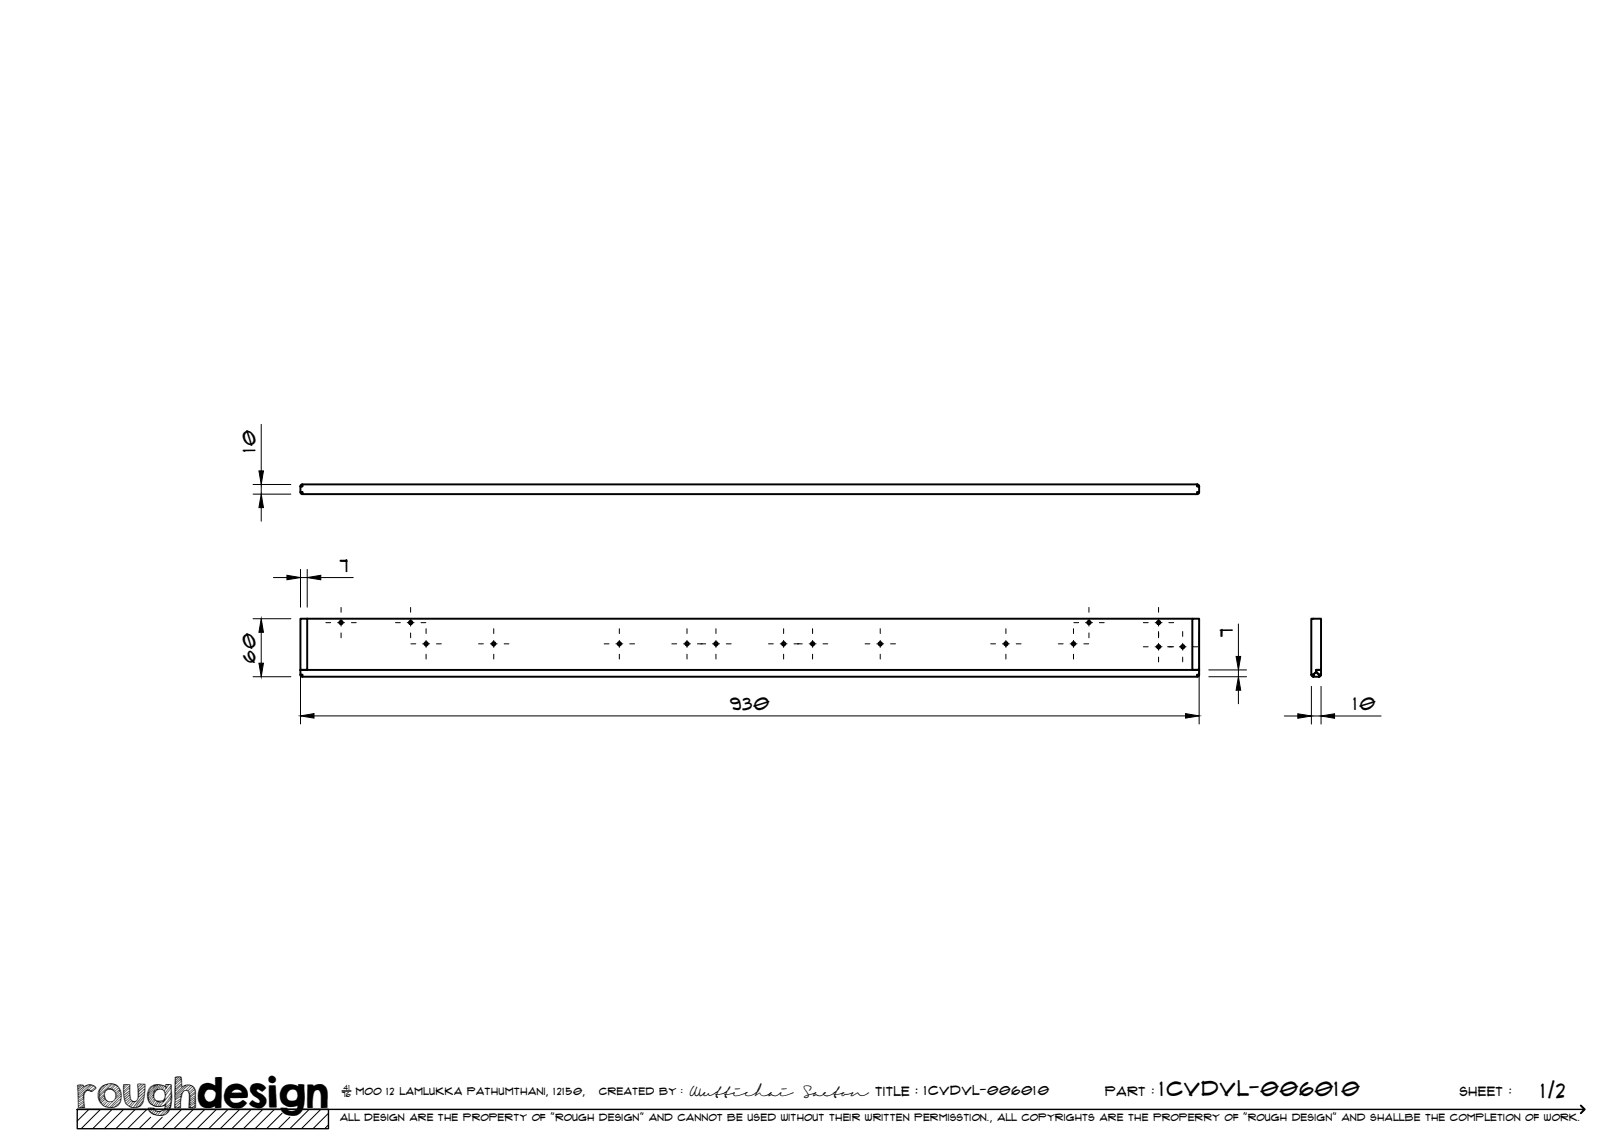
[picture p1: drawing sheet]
<svg xmlns="http://www.w3.org/2000/svg" width="420mm" height="297mm" viewBox="0 0 420 297" stroke-linecap="round" stroke-linejoin="round" font-family="sans-serif">
<!-- layer: Visible -->
<g fill="none" stroke="#000" stroke-width=".51">
<path d="M78.2 125.3v.5l-.5 .1v1.4h.5v.6h231.5v-.6h.5v-1.4l-.5-.1v-.5M78.2 127.6l-.5-.3 .1 .4 .4 .2M78.2 125.3l-.3 .2-.2 .3 .5-.2M78.2 125.3h231.5M309.7 127.6l.5-.3-.1 .4-.4 .2M309.7 125.3l.4 .2 .1 .3-.5-.2M77.7 160.1h1.8v13.2h-1.8zM77.7 173.3h232.5v1.3h-.5v.5h-231.5M77.7 174.6h.5v.5l-.3-.1zM77.7 173.3v1.3l.5 .2M77.7 173.3h.1M78 173.3h.1"/>
<path d="M79.5 160.1h229M308.5 160.1h1.7v13.2h-1.7zM309.7 174.8l.5-.2-.1 .3-.4 .2M310 173.3h.1M310.2 173.3h.1M339.3 160.1h2.5v13.2h-1.3v.5l-.8 .8h-.4zM339.3 174.6l.5 .5v-.5v.5h1.5l-.1-.5 .1 .5 .2-.1 .3-.4h-.5h.5v-1.3h-1.3v.5l.8 .8-.8-.7-.7 .7h-.5M339.5 174.6l.3 .2M341.5 174.6l-.2 .2"/>
<circle cx="88.2" cy="161.1" r=".43"/>
<circle cx="106.2" cy="161.1" r=".43"/>
<circle cx="110.2" cy="166.6" r=".43"/>
<circle cx="127.7" cy="166.6" r=".43"/>
<circle cx="160.2" cy="166.6" r=".43"/>
<circle cx="177.7" cy="166.6" r=".43"/>
<circle cx="185.2" cy="166.6" r=".43"/>
<circle cx="202.7" cy="166.6" r=".43"/>
<circle cx="210.2" cy="166.6" r=".43"/>
<circle cx="227.7" cy="166.6" r=".43"/>
<circle cx="260.3" cy="166.6" r=".43"/>
<circle cx="277.7" cy="166.6" r=".43"/>
<circle cx="281.7" cy="161.1" r=".43"/>
<circle cx="299.8" cy="167.3" r=".43"/>
<circle cx="299.8" cy="161.1" r=".43"/>
<circle cx="306" cy="167.3" r=".43"/>
</g>
<g fill="#000">
<circle cx="78" cy="127.3" r=".25"/>
<circle cx="310" cy="125.8" r=".25"/>
</g>
<!-- layer: TitleBlock -->
<path d="M20 287h65v5h-65zM20 287h390M88.5 282.3h2.3" fill="none" stroke="#000" stroke-width=".36"/>
<path d="M409 286.1l1 .9-1 1" fill="none" stroke="#000" stroke-width=".51"/>
<g fill="none" stroke="#000" stroke-width=".26">
<path d="M23 287l-3 3.1M26 287l-5 5M29 287l-5 5M32 287l-5 5M35 287l-5 5M38 287l-5 5M39 289.1l-3 2.9M42 289.1l-3 2.9M47 287l-5 5M50 287l-5 5M53 287l-5 5M56 287l-5 5"/>
<path d="M59 287l-5 5M62 287l-5 5M65 287l-5 5M68 287l-5 5M71 287l-5 5M73 288l-4 4M75 289.1l-3 2.9M80 287l-5 5M83 287l-5 5M85 288l-4 4M85 291l-1 1"/>
</g>
<!-- layer: Smart Centers -->
<g fill="none" stroke="#000" stroke-width=".26">
<path d="M88.2 157.2v1.2M106.2 157.2v1.2M281.7 157.2v1.2M299.7 157.2v1.2M84.3 161.1h1.3M87.4 161.1h1.7M88.2 160.2v1.8M88.2 163.8v1.2M90.9 161.1h1.3M102.3 161.1h1.3M105.3 161.1h1.8M106.2 160.2v1.8"/>
<path d="M106.2 163.8v1.2M106.3 166.6h1.3M108.9 161.1h1.3M109.3 166.6h1.8M110.2 162.7v1.2M110.2 165.7v1.8M110.2 169.3v1.2M112.9 166.6h1.3M123.8 166.6h1.3M126.9 166.6h1.7M127.7 162.7v1.2M127.7 165.7v1.8"/>
<path d="M127.7 169.3v1.2M130.4 166.6h1.3M156.3 166.6h1.3M159.3 166.6h1.8M160.2 162.7v1.2M160.2 165.7v1.8M160.2 169.3v1.2M162.9 166.6h1.3M173.8 166.6h1.3M176.8 166.6h1.8M177.7 162.7v1.2M177.7 165.7v1.8"/>
<path d="M177.7 169.3v1.2M180.4 166.6h2.2M184.3 166.6h1.8M185.2 162.7v1.2M185.2 165.7v1.8M185.2 169.3v1.2M187.9 166.6h1.3M198.8 166.6h1.3M201.8 166.6h1.8M202.7 162.7v1.2M202.7 165.7v1.8M202.7 169.3v1.2"/>
<path d="M205.4 166.6h2.2M209.3 166.6h1.8M210.2 162.7v1.2M210.2 165.7v1.8M210.2 169.3v1.2M212.9 166.6h1.3M223.8 166.6h1.3M226.8 166.6h1.8M227.7 162.7v1.2M227.7 165.7v1.8M227.7 169.3v1.2M230.4 166.6h1.3"/>
<path d="M256.3 166.6h1.3M259.3 166.6h1.8M260.2 162.7v1.2M260.2 165.7v1.8M260.2 169.3v1.2M262.9 166.6h1.3M273.8 166.6h1.3M276.8 166.6h1.8M277.7 162.7v1.2M277.7 165.7v1.8M277.7 169.3v1.2M277.8 161.1h1.3"/>
<path d="M280.4 166.6h1.3M280.8 161.1h1.8M281.7 160.2v1.8M281.7 163.8v1.2M284.4 161.1h1.3M295.8 161.1h1.3M295.8 167.4h1.3M298.9 161.1h1.7M298.9 167.4h1.7M299.7 160.2v1.8M299.7 163.4v1.6M299.7 166.5v1.7"/>
<path d="M299.7 170v1.3M302.1 167.4h1.6M302.4 161.1h1.3M305.1 167.4h1.8M306 163.4v1.3M306 166.5v1.7M306 170v1.3M308.7 167.4h1.2"/>
</g>
<!-- layer: FD_Dimensions -->
<g fill="none" stroke="#000" stroke-width=".26">
<path d="M67.6 109.8v12M65.5 127.9h9.7M65.5 125.4h9.7M67.6 125.4v2.5M67.6 131.3v3.6M70.7 149.4h3.5M77.7 147.3v9.8M77.7 149.4h1.8M79.5 147.3v9.8M83 149.4h8.4M65.5 175.1h9.7M65.5 160.1h9.7"/>
<path d="M67.6 163.6v8M77.7 163.1v24.2M310.2 163.1v24.2M312.7 175.1h9.8M312.7 173.3h9.8M320.4 161.4v8.4M320.4 173.3v1.8M320.4 178.6v3.5M339.3 177.6v9.8M341.8 177.6v9.8M81.2 185.2h225.5M332.3 185.3h3.5"/>
<path d="M339.3 185.3h2.5M345.3 185.3h12"/>
</g>
<path d="M67.6 127.9l.6 3.4h-1.2zM67 121.8h1.2l-.6 3.6zM74.2 148.9l3.5 .5-3.5 .6zM79.5 149.4l3.5-.5v1.1zM67 171.6h1.2l-.6 3.5zM67.6 160.1l.6 3.5h-1.2zM320.4 175.1l.6 3.5h-1.2zM319.8 169.8h1.2l-.6 3.5zM77.7 185.2l3.5-.6v1.2zM306.7 184.6l3.5 .6-3.5 .6zM335.8 184.7l3.5 .6-3.5 .6zM341.8 185.3l3.5-.6v1.2z" fill="#000" stroke="#000" stroke-width=".26"/>
<text font-size="9.7" x="19.9" y="286.8">roughdesign</text>
<g font-size="5.3">
<text x="300.1" y="283.6">1CVDVL-006010</text>
<text x="398.7" y="284">1/2</text>
</g>
<g font-size="4.6">
<text x="66.1" y="117" transform="rotate(-90 66.1 117)">10</text>
<text x="87.9" y="148">7</text>
<text x="319" y="164.9" transform="rotate(-90 319 164.9)">7</text>
<text x="66.1" y="171.4" transform="rotate(-90 66.1 171.4)">60</text>
<text x="188.9" y="183.7">930</text>
<text x="350.2" y="183.8">10</text>
</g>
<g font-size="3.4">
<text x="178.3" y="283.5">Wuttichai</text>
<text x="208.1" y="283.5">Saeton title : 1CVDVL-006010</text>
</g>
<g font-size="3.3">
<text x="286" y="283.5">Part :</text>
<text x="377.7" y="283.5">sheet :</text>
</g>
<g font-size="2.7">
<text x="92.1" y="283.3">moo 12 Lamlukka pathumthani, 12150,</text>
<text x="155" y="283.3">created by :</text>
</g>
<text font-size="2.6" x="88" y="290.1">all design are the property of &quot;rough design&quot; and cannot be used without their written permisstion., all copyrights are the properry of &quot;rough design&quot; and shallbe the completion of work.</text>
<g font-size="1.9">
<text x="88.5" y="283.9">76</text>
<text x="88.9" y="282.1">41</text>
</g>
</svg>
